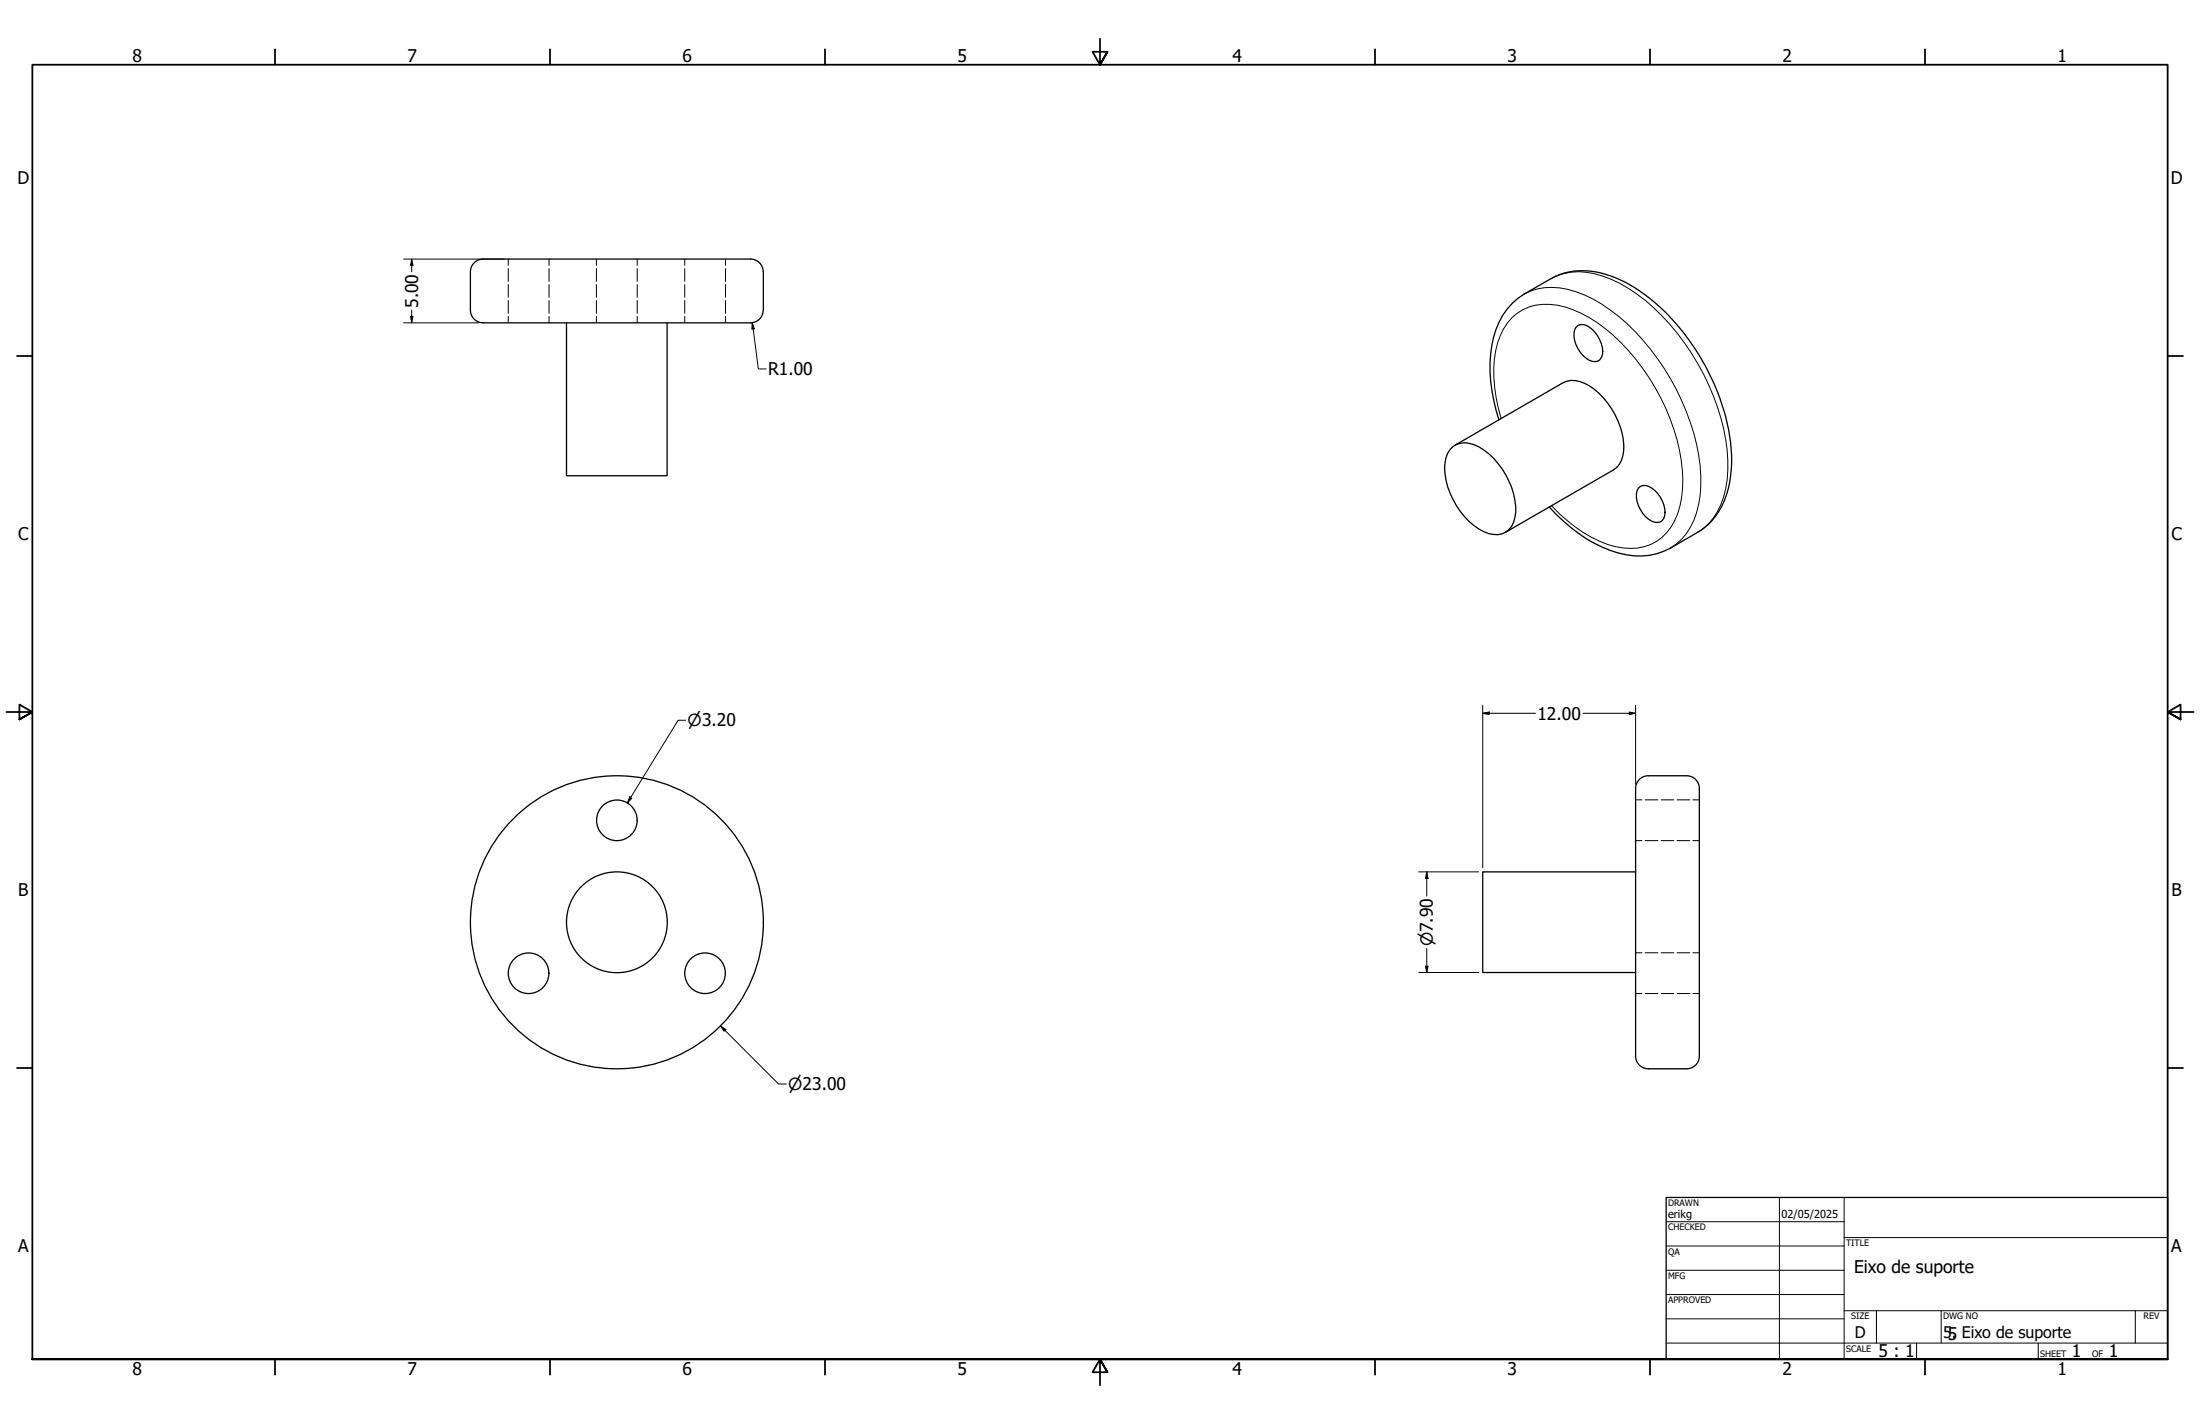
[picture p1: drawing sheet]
<svg xmlns="http://www.w3.org/2000/svg" width="864mm" height="559mm" viewBox="0 0 864 559" stroke-linecap="round" stroke-linejoin="round" font-family="sans-serif">
<!-- layer: Visible (ANSI) -->
<g fill="none" stroke="#000" stroke-width=".51">
<path d="M185.8 103.4l.6-.6a5 5 0 0 1 3.2-1.1h105a5.1 5.1 0 0 1 5.1 5l-.1 15a5 5 0 0 1-5 5h-105a5 5 0 0 1-4.9-5v-15.1a5 5 0 0 1 1.1-3.2zM222.4 126.7v60h39.5v-60M618.6 128.5a4.3 4.3 0 0 1 6.4 .7 12.3 12.3 0 0 1 4 10.1 3.3 3.3 0 0 1-5.2 2.1 11.8 11.8 0 0 1-5.7-11.9zM569.2 176.4a7.8 7.8 0 0 1 9.4-1.9 29.6 29.6 0 0 1 16.4 26.5 8.7 8.7 0 0 1-5.3 8.5 12.3 12.3 0 0 1-11.1-3.3 31.6 31.6 0 0 1-11.5-22.5 11.9 11.9 0 0 1 2.1-7.3zM571.2 174.7l42.4-24.5a10.3 10.3 0 0 1 10.4 1.2 30.4 30.4 0 0 1 13.3 25.6 9.3 9.3 0 0 1-4 7.4l-42.4 24.5M588.4 164.8a59.6 59.6 0 0 1-2.1-32.5 27 27 0 0 1 11.9-16.9l10.6-6.1a28.1 28.1 0 0 1 25.2-.3 72.3 72.3 0 0 1 31.4 27.8 84.5 84.5 0 0 1 14.4 43.8 34.9 34.9 0 0 1-8.9 24.9l-2.9 2.4a69 69 0 0 1-17.7 9.4 33.6 33.6 0 0 1-24.5-4.1 68.7 68.7 0 0 1-17.7-14.3M643.1 191.6a3.6 3.6 0 0 1 5.2-.1 11.9 11.9 0 0 1 5.2 10.9 3.2 3.2 0 0 1-5.2 2.1 11.8 11.8 0 0 1-5.7-11.9zM647 304.4a5 5 0 0 0-5 5v105a5 5 0 0 0 5 5M647.1 304.4h15M662.1 304.4a5 5 0 0 1 5 5v105a5 5 0 0 1-5 5M642 342.1h-60v39.5h60M647.1 419.4h15"/>
<circle cx="242.2" cy="321.9" r="8"/>
<circle cx="242.2" cy="361.9" r="57.5"/>
<circle cx="242.2" cy="361.9" r="19.8"/>
<circle cx="207.5" cy="381.9" r="8"/>
<circle cx="276.8" cy="381.9" r="8"/>
</g>
<!-- layer: Hidden (ANSI) -->
<g fill="none" stroke="#000" stroke-width=".39">
<path d="M199.5 101.7v2.4M199.5 105.4v5M199.5 111.7v4.9M199.5 117.9v5M215.5 101.7v2.4M215.5 105.4v5M215.5 111.7v4.9M215.5 117.9v5M234.1 101.7v2.4M234.1 105.4v5M234.1 111.7v4.9M234.1 117.9v5"/>
<path d="M250.1 101.7v2.4M250.1 105.4v5M250.1 111.7v4.9M250.1 117.9v5M268.8 101.7v2.4M268.8 105.4v5M268.8 111.7v4.9M268.8 117.9v5M284.8 101.7v2.4M284.8 105.4v5M284.8 111.7v4.9M284.8 117.9v5"/>
<path d="M199.5 124.1v2.6M215.5 124.1v2.6M234.1 124.1v2.6M250.1 124.1v2.6M268.8 124.1v2.6M284.8 124.1v2.6M642 313.9h2.5M645.8 313.9h5M652.1 313.9h4.9M658.3 313.9h5M664.5 313.9h2.6M642 329.9h2.5"/>
<path d="M645.8 329.9h5M652.1 329.9h4.9M658.3 329.9h5M664.5 329.9h2.6M642 373.9h2.5M645.8 373.9h5M652.1 373.9h4.9M658.3 373.9h5M664.5 373.9h2.6M642 389.9h2.5M645.8 389.9h5M652.1 389.9h4.9"/>
<path d="M658.3 389.9h5M664.5 389.9h2.6"/>
</g>
<!-- layer: Visible Narrow (ANSI) -->
<path d="M598.2 115.4a26.3 26.3 0 0 1 23.8 .4 75.4 75.4 0 0 1 31.3 28.8 87.8 87.8 0 0 1 14.3 42.2 33.5 33.5 0 0 1-7.5 24.8l-4.3 3.5M608.8 109.3a24.2 24.2 0 0 1 20.5-.9 65.4 65.4 0 0 1 29.1 22.4 90.2 90.2 0 0 1 19.8 49.9 33.7 33.7 0 0 1-7.5 24.8l-2 1.9-2.3 1.5M589.3 164.2a53.1 53.1 0 0 1-1.4-29.6 19.6 19.6 0 0 1 23.4-14.8 49.4 49.4 0 0 1 25.1 14.8 82.8 82.8 0 0 1 24.2 53.7 31.3 31.3 0 0 1-6.4 20.7 19.8 19.8 0 0 1-20.2 5.5 52.7 52.7 0 0 1-25-16.1" fill="none" stroke="#000" stroke-width=".39"/>
<!-- layer: Border (ANSI) -->
<g fill="none" stroke="#000" stroke-width=".7">
<path d="M107.9 19.4v6M215.9 19.4v6M323.8 19.4v6M431.8 15.2v10.2l-2.9-5.1h5.8l-2.9 5.1 2.9-5.1M539.8 19.4v6M647.7 19.4v6M755.6 19.4v6M6.7 139.7h6M850.9 139.7h6M2.5 279.4h10.2l-5.1-2.9v5.8l5.1-2.9-5.1 2.9M861.1 279.4h-10.2l5.1-2.9v5.8l-5.1-2.9 5.1 2.9M6.7 419.1h6"/>
<path d="M850.9 419.1h6M12.7 533.4v-508h838.2v508h-838.2h838.2M107.9 533.4v6M215.9 533.4v6M323.8 533.4v6M434.7 538.5l-2.9-5.1 2.9 5.1h-5.8l2.9-5.1v10.2M539.8 533.4v6M647.7 533.4v6M755.6 533.4v6"/>
</g>
<!-- layer: Title (ANSI) -->
<g fill="none" stroke="#000" stroke-width=".39">
<path d="M654 479.4h69.9M698.5 469.9v63.5M723.9 469.9v63.5M654 488.9h69.9M654 498.5h69.9M723.9 485.6h127M654 508h69.9M654 517.5h69.9M723.9 514.3h127M736.6 514.3v12.7M762 514.3v12.7M838.2 514.3v12.7"/>
<path d="M654 527h196.9M752.3 527v6.4M800.1 527v6.4"/>
</g>
<path d="M654 469.9h196.9v63.5h-196.9z" fill="none" stroke="#000" stroke-width=".51"/>
<!-- layer: Dimension (ANSI) -->
<g fill="none" stroke="#000" stroke-width=".39">
<path d="M158.4 101.7h39.5M161.6 101.7l.5 2.4h-.9zM161.6 101.7v5M158.4 126.7h29.6M161.2 124.1h.9l-.5 2.6zM161.6 121.7v5M295.3 126.6l.8 2.4-1 .2zM295.3 126.6l2.4 18.2h3M582 279.9l2.6-.5v1zM582 279.9h20.7M582 276.7v63.9M621.4 279.9h20.6"/>
<path d="M639.6 279.4l2.4 .5-2.4 .5zM642 276.7v31.1M269.2 282.6h-3l-19.9 32.5M247.2 312.7l.8 .5-1.7 1.9zM556.9 342.1h23.6M560.1 342.1l.5 2.6h-1zM560.1 342.1v9.6M559.6 379.2h1l-.5 2.4zM560.1 372.2v9.4M556.9 381.6h23.6M282.8 402.6l2.1 1.4-.7 .7zM282.8 402.6l22.8 22.8h3.1"/>
</g>
<path d="M161.6 101.7l.5 2.4h-.9zM161.2 124.1h.9l-.5 2.6zM295.3 126.6l.8 2.4-1 .2zM582 279.9l2.6-.5v1zM639.6 279.4l2.4 .5-2.4 .5zM247.2 312.7l.8 .5-1.7 1.9zM560.1 342.1l.5 2.6h-1zM559.6 379.2h1l-.5 2.4zM282.8 402.6l2.1 1.4-.7 .7z" fill="#000"/>
<g font-size="6.9">
<text x="52.1" y="24.4">8</text>
<text x="160" y="24.4">7</text>
<text x="268" y="24.4">6</text>
<text x="375.9" y="24.4">5</text>
<text x="483.9" y="24.4">4</text>
<text x="591.8" y="24.4">3</text>
<text x="699.8" y="24.4">2</text>
<text x="807.7" y="24.4">1</text>
<text x="6.9" y="72.3">D</text>
<text x="852.1" y="72.3">D</text>
<text x="164.1" y="120.8" transform="rotate(-90 164.1 120.8)">5.00</text>
<text x="301.5" y="147.3">R1.00</text>
<text x="7.1" y="212">C</text>
<text x="852.4" y="212">C</text>
<text x="603.5" y="282.4">12.00</text>
<text x="7.2" y="351.7">B</text>
<text x="852.4" y="351.7">B</text>
<text x="7.1" y="491.4">A</text>
<text x="852.3" y="491.4">A</text>
<text x="727.8" y="499.6">Eixo de suporte</text>
<text x="737.4" y="532.5">5 : 1</text>
<text x="813.2" y="532.6">1</text>
<text x="827.8" y="532.6">1</text>
<text x="52.1" y="539.4">8</text>
<text x="160" y="539.4">7</text>
<text x="268" y="539.4">6</text>
<text x="375.9" y="539.4">5</text>
<text x="483.9" y="539.4">4</text>
<text x="591.8" y="539.4">3</text>
<text x="699.8" y="539.4">2</text>
<text x="807.7" y="539.4">1</text>
</g>
<g font-size="6.5">
<text x="269.9" y="285.1">⌀3.20</text>
<text x="562.5" y="371.4" transform="rotate(-90 562.5 371.4)">⌀7.90</text>
<text x="309.4" y="427.8">⌀23.00</text>
</g>
<g font-size="6.3">
<text x="728.1" y="524.9">D</text>
<text x="762.8" y="525">55. Eixo de suporte</text>
</g>
<g font-size="4.3">
<text x="654.8" y="477.8">erikg</text>
<text x="699.3" y="478">02/05/2025</text>
</g>
<g font-size="3.5">
<text x="654.8" y="473.2">DRAWN</text>
<text x="654.8" y="482.8">CHECKED</text>
<text x="724.7" y="488.9">TITLE</text>
<text x="654.8" y="492.3">QA</text>
<text x="654.8" y="501.8">MFG</text>
<text x="654.8" y="511.4">APPROVED</text>
<text x="726.7" y="517.7">SIZE</text>
<text x="762.8" y="517.7">DWG NO</text>
<text x="841.4" y="517.7">REV</text>
<text x="724.7" y="530.4">SCALE</text>
<text x="800.9" y="532.6">SHEET</text>
<text x="821.3" y="532.6">OF</text>
</g>
</svg>
